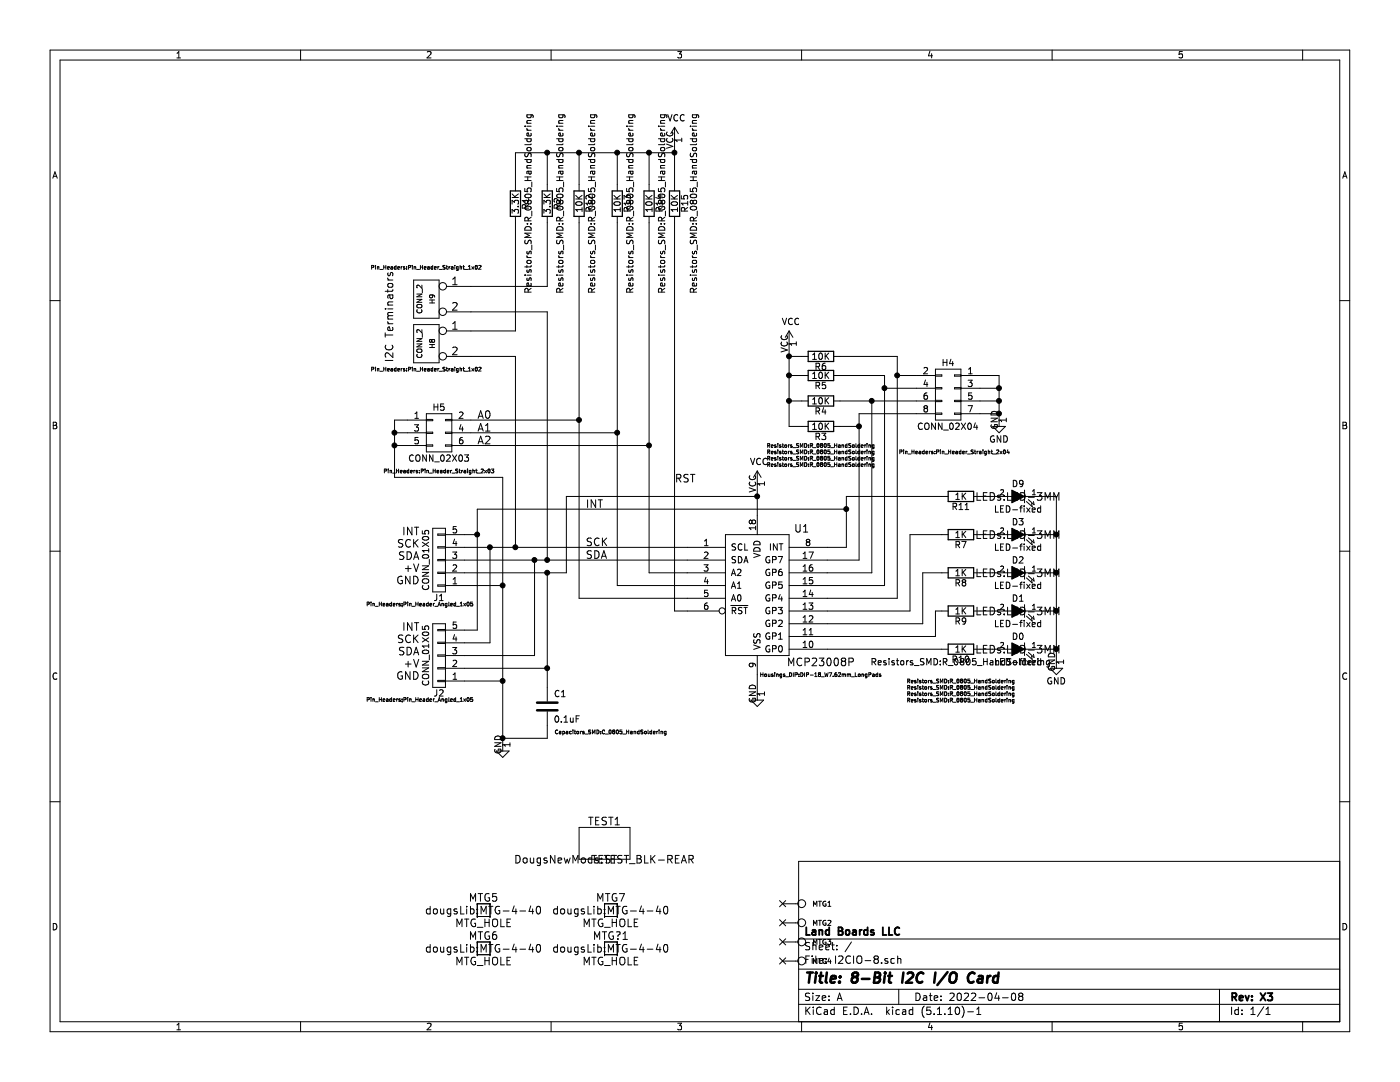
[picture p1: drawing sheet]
EESchema Schematic File Version 4
EELAYER 30 0
EELAYER END
$Descr A 11000 8500
encoding utf-8
Sheet 1 1
Title "8-Bit I2C I/O Card"
Date "2022-04-08"
Rev "X3"
Comp "Land Boards LLC"
Comment1 ""
Comment2 ""
Comment3 ""
Comment4 ""
$EndDescr
Connection ~ 4300 4500
Wire Wire Line
	4300 4500 4300 5250
Wire Wire Line
	4300 1450 4300 1200
Connection ~ 4300 4400
Wire Wire Line
	4050 1200 4300 1200
Connection ~ 4550 1200
Wire Wire Line
	5950 5300 5950 5450
Connection ~ 5300 1200
Wire Wire Line
	5300 1100 5300 1200
Connection ~ 4850 1200
Wire Wire Line
	4850 1200 4850 1450
Connection ~ 5950 3900
Wire Wire Line
	5950 3800 5950 3900
Connection ~ 3950 4600
Wire Wire Line
	3950 4600 3650 4600
Wire Wire Line
	3650 4300 3850 4300
Wire Wire Line
	4550 4700 5400 4700
Wire Wire Line
	4550 1750 4550 3300
Wire Wire Line
	5100 1750 5100 3500
Wire Wire Line
	5100 4500 5400 4500
Wire Wire Line
	3700 3400 4850 3400
Wire Wire Line
	3950 3750 3950 4600
Wire Wire Line
	3700 3300 4550 3300
Wire Wire Line
	4850 4600 5400 4600
Wire Wire Line
	4850 1750 4850 3400
Connection ~ 4850 3400
Wire Wire Line
	3650 4400 4200 4400
Wire Wire Line
	3650 4500 4300 4500
Wire Wire Line
	4450 4500 4450 3900
Wire Wire Line
	4450 3900 5950 3900
Wire Wire Line
	4550 1200 4550 1450
Wire Wire Line
	5100 1200 5100 1450
Connection ~ 5100 1200
Wire Wire Line
	5300 1750 5300 4800
Wire Wire Line
	5300 4800 5400 4800
Wire Wire Line
	4050 1200 4050 1450
Connection ~ 4300 1200
Connection ~ 4050 4300
Wire Wire Line
	4300 5700 4300 5800
Wire Wire Line
	4300 5800 3950 5800
Connection ~ 3950 5800
$Comp
L I2CIO-8-rescue:C C1
U 1 1
P 4300 5550
F 0 "C1" H 4350 5650 50  0000 L CNN
F 1 "0.1uF" H 4350 5450 50  0000 L CNN
F 2 "Capacitors_SMD:C_0805_HandSoldering" H 4800 5350 30  0000 C CNN
F 3 "" H 4300 5550 60  0001 C CNN
	1    4300 5550
	1    0    0    -1  
$EndComp
Text Label 5300 3800 0    60   ~ 0
RST
Text Label 3750 3500 0    60   ~ 0
A2
Text Label 3750 3400 0    60   ~ 0
A1
Text Label 3750 3300 0    60   ~ 0
A0
Text Label 4600 4400 0    60   ~ 0
SDA
Text Label 4600 4300 0    60   ~ 0
SCK
NoConn ~ 6150 7550
NoConn ~ 6150 7400
NoConn ~ 6150 7250
NoConn ~ 6150 7100
$Comp
L I2CIO-8-rescue:CONN_1 MTG4
U 1 1
P 6300 7550
F 0 "MTG4" H 6380 7550 40  0000 L CNN
F 1 "CONN_1" H 6300 7605 30  0001 C CNN
F 2 "" H 6300 7550 60  0001 C CNN
F 3 "" H 6300 7550 60  0001 C CNN
	1    6300 7550
	1    0    0    -1  
$EndComp
$Comp
L I2CIO-8-rescue:CONN_1 MTG3
U 1 1
P 6300 7400
F 0 "MTG3" H 6380 7400 40  0000 L CNN
F 1 "CONN_1" H 6300 7455 30  0001 C CNN
F 2 "" H 6300 7400 60  0001 C CNN
F 3 "" H 6300 7400 60  0001 C CNN
	1    6300 7400
	1    0    0    -1  
$EndComp
$Comp
L I2CIO-8-rescue:CONN_1 MTG2
U 1 1
P 6300 7250
F 0 "MTG2" H 6380 7250 40  0000 L CNN
F 1 "CONN_1" H 6300 7305 30  0001 C CNN
F 2 "" H 6300 7250 60  0001 C CNN
F 3 "" H 6300 7250 60  0001 C CNN
	1    6300 7250
	1    0    0    -1  
$EndComp
$Comp
L I2CIO-8-rescue:CONN_1 MTG1
U 1 1
P 6300 7100
F 0 "MTG1" H 6380 7100 40  0000 L CNN
F 1 "CONN_1" H 6300 7155 30  0001 C CNN
F 2 "" H 6300 7100 60  0001 C CNN
F 3 "" H 6300 7100 60  0001 C CNN
	1    6300 7100
	1    0    0    -1  
$EndComp
$Comp
L I2CIO-8-rescue:R R1
U 1 1
P 4050 1600
F 0 "R1" V 4130 1600 50  0000 C CNN
F 1 "3.3K" V 4050 1600 50  0000 C CNN
F 2 "Resistors_SMD:R_0805_HandSoldering" V 4150 1600 50  0000 C CNN
F 3 "" H 4050 1600 60  0001 C CNN
	1    4050 1600
	1    0    0    -1  
$EndComp
$Comp
L I2CIO-8-rescue:R R2
U 1 1
P 4300 1600
F 0 "R2" V 4380 1600 50  0000 C CNN
F 1 "3.3K" V 4300 1600 50  0000 C CNN
F 2 "Resistors_SMD:R_0805_HandSoldering" V 4400 1600 50  0000 C CNN
F 3 "" H 4300 1600 60  0001 C CNN
	1    4300 1600
	1    0    0    -1  
$EndComp
$Comp
L I2CIO-8-rescue:GND #PWR01
U 1 1
P 5950 5450
F 0 "#PWR01" H 5950 5450 30  0001 C CNN
F 1 "GND" H 5950 5380 30  0001 C CNN
F 2 "" H 5950 5450 60  0001 C CNN
F 3 "" H 5950 5450 60  0001 C CNN
	1    5950 5450
	1    0    0    -1  
$EndComp
$Comp
L I2CIO-8-rescue:R R15
U 1 1
P 5300 1600
F 0 "R15" V 5380 1600 50  0000 C CNN
F 1 "10K" V 5300 1600 50  0000 C CNN
F 2 "Resistors_SMD:R_0805_HandSoldering" V 5450 1600 50  0000 C CNN
F 3 "" H 5300 1600 60  0001 C CNN
	1    5300 1600
	1    0    0    -1  
$EndComp
$Comp
L I2CIO-8-rescue:R R14
U 1 1
P 5100 1600
F 0 "R14" V 5180 1600 50  0000 C CNN
F 1 "10K" V 5100 1600 50  0000 C CNN
F 2 "Resistors_SMD:R_0805_HandSoldering" V 5200 1600 50  0000 C CNN
F 3 "" H 5100 1600 60  0001 C CNN
	1    5100 1600
	1    0    0    -1  
$EndComp
$Comp
L I2CIO-8-rescue:R R13
U 1 1
P 4850 1600
F 0 "R13" V 4930 1600 50  0000 C CNN
F 1 "10K" V 4850 1600 50  0000 C CNN
F 2 "Resistors_SMD:R_0805_HandSoldering" V 4950 1600 50  0000 C CNN
F 3 "" H 4850 1600 60  0001 C CNN
	1    4850 1600
	1    0    0    -1  
$EndComp
$Comp
L I2CIO-8-rescue:R R12
U 1 1
P 4550 1600
F 0 "R12" V 4630 1600 50  0000 C CNN
F 1 "10K" V 4550 1600 50  0000 C CNN
F 2 "Resistors_SMD:R_0805_HandSoldering" V 4650 1600 50  0000 C CNN
F 3 "" H 4550 1600 60  0001 C CNN
	1    4550 1600
	1    0    0    -1  
$EndComp
$Comp
L I2CIO-8-rescue:GND #PWR04
U 1 1
P 3950 5850
F 0 "#PWR04" H 3950 5850 30  0001 C CNN
F 1 "GND" H 3950 5780 30  0001 C CNN
F 2 "" H 3950 5850 60  0001 C CNN
F 3 "" H 3950 5850 60  0001 C CNN
	1    3950 5850
	1    0    0    -1  
$EndComp
$Comp
L I2CIO-8-rescue:MCP23008P U1
U 1 1
P 6000 5150
F 0 "U1" H 6300 6150 60  0000 C CNN
F 1 "MCP23008P" H 6450 5100 60  0000 C CNN
F 2 "Housings_DIP:DIP-18_W7.62mm_LongPads" H 6450 5000 30  0000 C CNN
F 3 "" H 6000 5150 60  0001 C CNN
	1    6000 5150
	1    0    0    -1  
$EndComp
$Comp
L I2CIO-8-rescue:R R3
U 1 1
P 6450 3350
F 0 "R3" V 6530 3350 50  0000 C CNN
F 1 "10K" V 6450 3350 50  0000 C CNN
F 2 "Resistors_SMD:R_0805_HandSoldering" V 6750 3350 30  0000 C CNN
F 3 "" H 6450 3350 60  0001 C CNN
	1    6450 3350
	0    1    1    0   
$EndComp
$Comp
L I2CIO-8-rescue:R R4
U 1 1
P 6450 3150
F 0 "R4" V 6530 3150 50  0000 C CNN
F 1 "10K" V 6450 3150 50  0000 C CNN
F 2 "Resistors_SMD:R_0805_HandSoldering" V 6900 3150 30  0000 C CNN
F 3 "" H 6450 3150 60  0001 C CNN
	1    6450 3150
	0    1    1    0   
$EndComp
$Comp
L I2CIO-8-rescue:R R5
U 1 1
P 6450 2950
F 0 "R5" V 6530 2950 50  0000 C CNN
F 1 "10K" V 6450 2950 50  0000 C CNN
F 2 "Resistors_SMD:R_0805_HandSoldering" V 7050 2950 30  0000 C CNN
F 3 "" H 6450 2950 60  0001 C CNN
	1    6450 2950
	0    1    1    0   
$EndComp
$Comp
L I2CIO-8-rescue:R R6
U 1 1
P 6450 2800
F 0 "R6" V 6530 2800 50  0000 C CNN
F 1 "10K" V 6450 2800 50  0000 C CNN
F 2 "Resistors_SMD:R_0805_HandSoldering" V 7150 2800 30  0000 C CNN
F 3 "" H 6450 2800 60  0001 C CNN
	1    6450 2800
	0    1    1    0   
$EndComp
$Comp
L I2CIO-8-rescue:R R7
U 1 1
P 7550 4200
F 0 "R7" V 7630 4200 50  0000 C CNN
F 1 "1K" V 7550 4200 50  0000 C CNN
F 2 "Resistors_SMD:R_0805_HandSoldering" V 8750 4200 30  0000 C CNN
F 3 "" H 7550 4200 60  0001 C CNN
	1    7550 4200
	0    1    1    0   
$EndComp
$Comp
L I2CIO-8-rescue:R R8
U 1 1
P 7550 4500
F 0 "R8" V 7630 4500 50  0000 C CNN
F 1 "1K" V 7550 4500 50  0000 C CNN
F 2 "Resistors_SMD:R_0805_HandSoldering" V 8500 4500 30  0000 C CNN
F 3 "" H 7550 4500 60  0001 C CNN
	1    7550 4500
	0    1    1    0   
$EndComp
$Comp
L I2CIO-8-rescue:R R9
U 1 1
P 7550 4800
F 0 "R9" V 7630 4800 50  0000 C CNN
F 1 "1K" V 7550 4800 50  0000 C CNN
F 2 "Resistors_SMD:R_0805_HandSoldering" V 8250 4800 30  0000 C CNN
F 3 "" H 7550 4800 60  0001 C CNN
	1    7550 4800
	0    1    1    0   
$EndComp
$Comp
L I2CIO-8-rescue:R R10
U 1 1
P 7550 5100
F 0 "R10" V 7630 5100 50  0000 C CNN
F 1 "1K" V 7550 5100 50  0000 C CNN
F 2 "Resistors_SMD:R_0805_HandSoldering" V 7650 5100 50  0000 C CNN
F 3 "" H 7550 5100 60  0001 C CNN
	1    7550 5100
	0    1    1    0   
$EndComp
Wire Wire Line
	7700 4200 7800 4200
Wire Wire Line
	7700 4500 7800 4500
Wire Wire Line
	7700 4800 7800 4800
Wire Wire Line
	7700 5100 7800 5100
Wire Wire Line
	6500 5100 7400 5100
Wire Wire Line
	6500 5000 7350 5000
Wire Wire Line
	7350 5000 7350 4800
Wire Wire Line
	7350 4800 7400 4800
Wire Wire Line
	6500 4900 7250 4900
Wire Wire Line
	7250 4900 7250 4500
Wire Wire Line
	7250 4500 7400 4500
Wire Wire Line
	6500 4800 7150 4800
Wire Wire Line
	7150 4800 7150 4200
Wire Wire Line
	7150 4200 7400 4200
Wire Wire Line
	7050 4700 6500 4700
Wire Wire Line
	6950 4600 6500 4600
Wire Wire Line
	6850 4500 6500 4500
Wire Wire Line
	6750 4400 6500 4400
$Comp
L I2CIO-8-rescue:R R11
U 1 1
P 7550 3900
F 0 "R11" V 7630 3900 50  0000 C CNN
F 1 "1K" V 7550 3900 50  0000 C CNN
F 2 "Resistors_SMD:R_0805_HandSoldering" V 9000 3900 30  0000 C CNN
F 3 "" H 7550 3900 60  0001 C CNN
	1    7550 3900
	0    1    1    0   
$EndComp
Wire Wire Line
	7700 3900 7800 3900
Wire Wire Line
	6650 4300 6500 4300
Wire Wire Line
	6650 3900 6650 4000
Wire Wire Line
	6650 3900 7400 3900
Wire Wire Line
	8300 3900 8200 3900
Wire Wire Line
	8300 5100 8200 5100
Connection ~ 8300 5100
Wire Wire Line
	8300 4800 8200 4800
Connection ~ 8300 4800
Wire Wire Line
	8300 4500 8200 4500
Connection ~ 8300 4500
Wire Wire Line
	8300 4200 8200 4200
Connection ~ 8300 4200
$Comp
L I2CIO-8-rescue:GND #PWR05
U 1 1
P 8300 5200
F 0 "#PWR05" H 8300 4950 50  0001 C CNN
F 1 "GND" H 8300 5050 50  0000 C CNN
F 2 "" H 8300 5200 60  0000 C CNN
F 3 "" H 8300 5200 60  0000 C CNN
	1    8300 5200
	1    0    0    -1  
$EndComp
Wire Wire Line
	3650 5350 3950 5350
Connection ~ 3950 5350
Wire Wire Line
	3650 5250 4300 5250
Connection ~ 4300 5250
Wire Wire Line
	3650 5150 4200 5150
Wire Wire Line
	4200 5150 4200 4400
Connection ~ 4200 4400
Wire Wire Line
	3650 5050 3850 5050
Wire Wire Line
	3850 5050 3850 4300
Connection ~ 3850 4300
$Comp
L I2CIO-8-rescue:MTG_HOLE MTG?1
U 1 1
P 4800 7450
F 0 "MTG?1" H 4800 7550 60  0000 C CNN
F 1 "MTG_HOLE" H 4800 7350 60  0000 C CNN
F 2 "dougsLib:MTG-4-40" H 4800 7450 60  0000 C CNN
F 3 "" H 4800 7450 60  0000 C CNN
	1    4800 7450
	1    0    0    -1  
$EndComp
$Comp
L I2CIO-8-rescue:MTG_HOLE MTG6
U 1 1
P 3800 7450
F 0 "MTG6" H 3800 7550 60  0000 C CNN
F 1 "MTG_HOLE" H 3800 7350 60  0000 C CNN
F 2 "dougsLib:MTG-4-40" H 3800 7450 60  0000 C CNN
F 3 "" H 3800 7450 60  0000 C CNN
	1    3800 7450
	1    0    0    -1  
$EndComp
$Comp
L I2CIO-8-rescue:MTG_HOLE MTG5
U 1 1
P 3800 7150
F 0 "MTG5" H 3800 7250 60  0000 C CNN
F 1 "MTG_HOLE" H 3800 7050 60  0000 C CNN
F 2 "dougsLib:MTG-4-40" H 3800 7150 60  0000 C CNN
F 3 "" H 3800 7150 60  0000 C CNN
	1    3800 7150
	1    0    0    -1  
$EndComp
$Comp
L I2CIO-8-rescue:MTG_HOLE MTG7
U 1 1
P 4800 7150
F 0 "MTG7" H 4800 7250 60  0000 C CNN
F 1 "MTG_HOLE" H 4800 7050 60  0000 C CNN
F 2 "dougsLib:MTG-4-40" H 4800 7150 60  0000 C CNN
F 3 "" H 4800 7150 60  0000 C CNN
	1    4800 7150
	1    0    0    -1  
$EndComp
$Comp
L I2CIO-8-rescue:COUPON TEST1
U 1 1
P 4750 6750
F 0 "TEST1" H 4750 7050 60  0000 C CNN
F 1 "TEST" H 4750 6750 60  0000 C CNN
F 2 "DougsNewMods:TEST_BLK-REAR" H 4750 6750 60  0000 C CNN
F 3 "" H 4750 6750 60  0000 C CNN
	1    4750 6750
	1    0    0    -1  
$EndComp
$Comp
L I2CIO-8-rescue:CONN_2 H9
U 1 1
P 3350 2350
F 0 "H9" V 3300 2350 40  0000 C CNN
F 1 "CONN_2" V 3400 2350 40  0000 C CNN
F 2 "Pin_Headers:Pin_Header_Straight_1x02" H 3350 2600 30  0000 C CNN
F 3 "" H 3350 2350 60  0001 C CNN
	1    3350 2350
	-1   0    0    -1  
$EndComp
$Comp
L I2CIO-8-rescue:CONN_2 H8
U 1 1
P 3350 2700
F 0 "H8" V 3300 2700 40  0000 C CNN
F 1 "CONN_2" V 3400 2700 40  0000 C CNN
F 2 "Pin_Headers:Pin_Header_Straight_1x02" H 3350 2500 30  0000 C CNN
F 3 "" H 3350 2700 60  0001 C CNN
	1    3350 2700
	-1   0    0    -1  
$EndComp
Wire Wire Line
	4300 2250 4300 1750
Wire Wire Line
	4050 1750 4050 2600
Wire Wire Line
	4050 2800 4050 4300
Wire Wire Line
	4300 2450 4300 4400
Text Notes 3100 2850 1    60   ~ 0
I2C Terminators
Text Notes 3300 4600 2    60   ~ 0
INT\nSCK\nSDA\n+V\nGND
Text Notes 3300 5350 2    60   ~ 0
INT\nSCK\nSDA\n+V\nGND
Wire Wire Line
	4050 2600 3700 2600
Wire Wire Line
	3700 2800 4050 2800
Wire Wire Line
	3700 2250 4300 2250
Wire Wire Line
	3700 2450 4300 2450
Wire Wire Line
	6200 3350 6300 3350
Wire Wire Line
	6300 2800 6200 2800
Connection ~ 6200 2800
Wire Wire Line
	6200 2950 6300 2950
Connection ~ 6200 2950
Wire Wire Line
	6200 3150 6300 3150
Connection ~ 6200 3150
Wire Wire Line
	6750 3250 6750 3350
Wire Wire Line
	6850 3150 6850 4500
Wire Wire Line
	6950 2950 6950 3050
Wire Wire Line
	7050 2800 7050 2950
$Comp
L I2CIO-8-rescue:CONN_02X04 H4
U 1 1
P 7450 3100
F 0 "H4" H 7450 3350 50  0000 C CNN
F 1 "CONN_02X04" H 7450 2850 50  0000 C CNN
F 2 "Pin_Headers:Pin_Header_Straight_2x04" H 7400 2650 30  0000 C CNN
F 3 "" H 7450 1900 60  0000 C CNN
	1    7450 3100
	-1   0    0    -1  
$EndComp
Wire Wire Line
	6200 2700 6200 2800
Wire Wire Line
	6750 3250 7200 3250
Wire Wire Line
	6600 3350 6750 3350
Connection ~ 6750 3350
Wire Wire Line
	6600 3150 6850 3150
Connection ~ 6850 3150
Wire Wire Line
	6950 2950 6600 2950
Wire Wire Line
	7200 3050 6950 3050
Connection ~ 6950 3050
Wire Wire Line
	7050 2950 7200 2950
Wire Wire Line
	6600 2800 7050 2800
Connection ~ 7050 2950
Wire Wire Line
	8300 3900 8300 4200
$Comp
L I2CIO-8-rescue:GND #PWR07
U 1 1
P 7850 3300
F 0 "#PWR07" H 7850 3050 50  0001 C CNN
F 1 "GND" H 7850 3150 50  0000 C CNN
F 2 "" H 7850 3300 60  0000 C CNN
F 3 "" H 7850 3300 60  0000 C CNN
	1    7850 3300
	1    0    0    -1  
$EndComp
Wire Wire Line
	7700 2950 7850 2950
Wire Wire Line
	7850 2950 7850 3050
Wire Wire Line
	7700 3250 7850 3250
Connection ~ 7850 3250
Wire Wire Line
	7700 3150 7850 3150
Connection ~ 7850 3150
Wire Wire Line
	7700 3050 7850 3050
Connection ~ 7850 3050
$Comp
L I2CIO-8-rescue:CONN_02X03 H5
U 1 1
P 3450 3400
F 0 "H5" H 3450 3600 50  0000 C CNN
F 1 "CONN_02X03" H 3450 3200 50  0000 C CNN
F 2 "Pin_Headers:Pin_Header_Straight_2x03" H 3450 3100 30  0000 C CNN
F 3 "" H 3450 2200 60  0000 C CNN
	1    3450 3400
	1    0    0    -1  
$EndComp
Connection ~ 4550 3300
Wire Wire Line
	3700 3500 5100 3500
Connection ~ 5100 3500
Wire Wire Line
	3100 3750 3950 3750
Wire Wire Line
	3100 3300 3100 3400
Wire Wire Line
	3100 3300 3200 3300
Wire Wire Line
	3200 3400 3100 3400
Connection ~ 3100 3400
Wire Wire Line
	3200 3500 3100 3500
Connection ~ 3100 3500
$Comp
L I2CIO-8-rescue:LED-fixed D0
U 1 1
P 8000 5100
F 0 "D0" H 8000 5200 50  0000 C CNN
F 1 "LED-fixed" H 8000 5000 50  0000 C CNN
F 2 "LEDs:LED-3MM" H 8000 5100 60  0000 C CNN
F 3 "" H 8000 5100 60  0000 C CNN
	1    8000 5100
	1    0    0    -1  
$EndComp
$Comp
L I2CIO-8-rescue:LED-fixed D1
U 1 1
P 8000 4800
F 0 "D1" H 8000 4900 50  0000 C CNN
F 1 "LED-fixed" H 8000 4700 50  0000 C CNN
F 2 "LEDs:LED-3MM" H 8000 4800 60  0000 C CNN
F 3 "" H 8000 4800 60  0000 C CNN
	1    8000 4800
	1    0    0    -1  
$EndComp
$Comp
L I2CIO-8-rescue:LED-fixed D2
U 1 1
P 8000 4500
F 0 "D2" H 8000 4600 50  0000 C CNN
F 1 "LED-fixed" H 8000 4400 50  0000 C CNN
F 2 "LEDs:LED-3MM" H 8000 4500 60  0000 C CNN
F 3 "" H 8000 4500 60  0000 C CNN
	1    8000 4500
	1    0    0    -1  
$EndComp
$Comp
L I2CIO-8-rescue:LED-fixed D3
U 1 1
P 8000 4200
F 0 "D3" H 8000 4300 50  0000 C CNN
F 1 "LED-fixed" H 8000 4100 50  0000 C CNN
F 2 "LEDs:LED-3MM" H 8000 4200 60  0000 C CNN
F 3 "" H 8000 4200 60  0000 C CNN
	1    8000 4200
	1    0    0    -1  
$EndComp
$Comp
L I2CIO-8-rescue:LED-fixed D9
U 1 1
P 8000 3900
F 0 "D9" H 8000 4000 50  0000 C CNN
F 1 "LED-fixed" H 8000 3800 50  0000 C CNN
F 2 "LEDs:LED-3MM" H 8000 3900 60  0000 C CNN
F 3 "" H 8000 3900 60  0000 C CNN
	1    8000 3900
	1    0    0    -1  
$EndComp
$Comp
L I2CIO-8-rescue:CONN_01X05 J1
U 1 1
P 3450 4400
F 0 "J1" H 3450 4700 50  0000 C CNN
F 1 "CONN_01X05" V 3550 4400 50  0000 C CNN
F 2 "Pin_Headers:Pin_Header_Angled_1x05" H 3600 4750 30  0000 C CNN
F 3 "" H 3450 4400 60  0000 C CNN
	1    3450 4400
	-1   0    0    1   
$EndComp
$Comp
L I2CIO-8-rescue:CONN_01X05 J2
U 1 1
P 3450 5150
F 0 "J2" H 3450 5450 50  0000 C CNN
F 1 "CONN_01X05" V 3550 5150 50  0000 C CNN
F 2 "Pin_Headers:Pin_Header_Angled_1x05" H 3600 5500 30  0000 C CNN
F 3 "" H 3450 5150 60  0000 C CNN
	1    3450 5150
	-1   0    0    1   
$EndComp
Wire Wire Line
	6650 4000 3750 4000
Wire Wire Line
	3750 4000 3750 4200
Wire Wire Line
	3750 4200 3650 4200
Connection ~ 6650 4000
Wire Wire Line
	3750 4950 3650 4950
Connection ~ 3750 4200
Text Label 4600 4000 0    60   ~ 0
INT
Wire Wire Line
	4300 4500 4450 4500
Wire Wire Line
	4300 4400 5400 4400
Wire Wire Line
	4550 1200 4850 1200
Wire Wire Line
	5300 1200 5300 1450
Wire Wire Line
	4850 1200 5100 1200
Wire Wire Line
	5950 3900 5950 4050
Wire Wire Line
	3950 4600 3950 5350
Wire Wire Line
	4850 3400 4850 4600
Wire Wire Line
	5100 1200 5300 1200
Wire Wire Line
	4300 1200 4550 1200
Wire Wire Line
	4050 4300 5400 4300
Wire Wire Line
	3950 5800 3950 5850
Wire Wire Line
	8300 5100 8300 5200
Wire Wire Line
	8300 4800 8300 5100
Wire Wire Line
	8300 4500 8300 4800
Wire Wire Line
	8300 4200 8300 4500
Wire Wire Line
	3950 5350 3950 5800
Wire Wire Line
	4300 5250 4300 5400
Wire Wire Line
	4200 4400 4300 4400
Wire Wire Line
	3850 4300 4050 4300
Wire Wire Line
	6200 2800 6200 2950
Wire Wire Line
	6200 2950 6200 3150
Wire Wire Line
	6200 3150 6200 3350
Wire Wire Line
	6750 3350 6750 4400
Wire Wire Line
	6850 3150 7200 3150
Wire Wire Line
	6950 3050 6950 4600
Wire Wire Line
	7050 2950 7050 4700
Wire Wire Line
	7850 3250 7850 3300
Wire Wire Line
	7850 3150 7850 3250
Wire Wire Line
	7850 3050 7850 3150
Wire Wire Line
	4550 3300 4550 4700
Wire Wire Line
	5100 3500 5100 4500
Wire Wire Line
	3100 3400 3100 3500
Wire Wire Line
	3100 3500 3100 3750
Wire Wire Line
	6650 4000 6650 4300
Wire Wire Line
	3750 4200 3750 4950
$Comp
L power:VCC #PWR?
U 1 1
P 5950 3800
F 0 "#PWR?" H 5950 3650 50  0001 C CNN
F 1 "VCC" H 5965 3973 50  0000 C CNN
F 2 "" H 5950 3800 50  0001 C CNN
F 3 "" H 5950 3800 50  0001 C CNN
	1    5950 3800
	1    0    0    -1  
$EndComp
$Comp
L power:VCC #PWR?
U 1 1
P 5300 1100
F 0 "#PWR?" H 5300 950 50  0001 C CNN
F 1 "VCC" H 5315 1273 50  0000 C CNN
F 2 "" H 5300 1100 50  0001 C CNN
F 3 "" H 5300 1100 50  0001 C CNN
	1    5300 1100
	1    0    0    -1  
$EndComp
$Comp
L power:VCC #PWR?
U 1 1
P 6200 2700
F 0 "#PWR?" H 6200 2550 50  0001 C CNN
F 1 "VCC" H 6215 2873 50  0000 C CNN
F 2 "" H 6200 2700 50  0001 C CNN
F 3 "" H 6200 2700 50  0001 C CNN
	1    6200 2700
	1    0    0    -1  
$EndComp
$EndSCHEMATC
